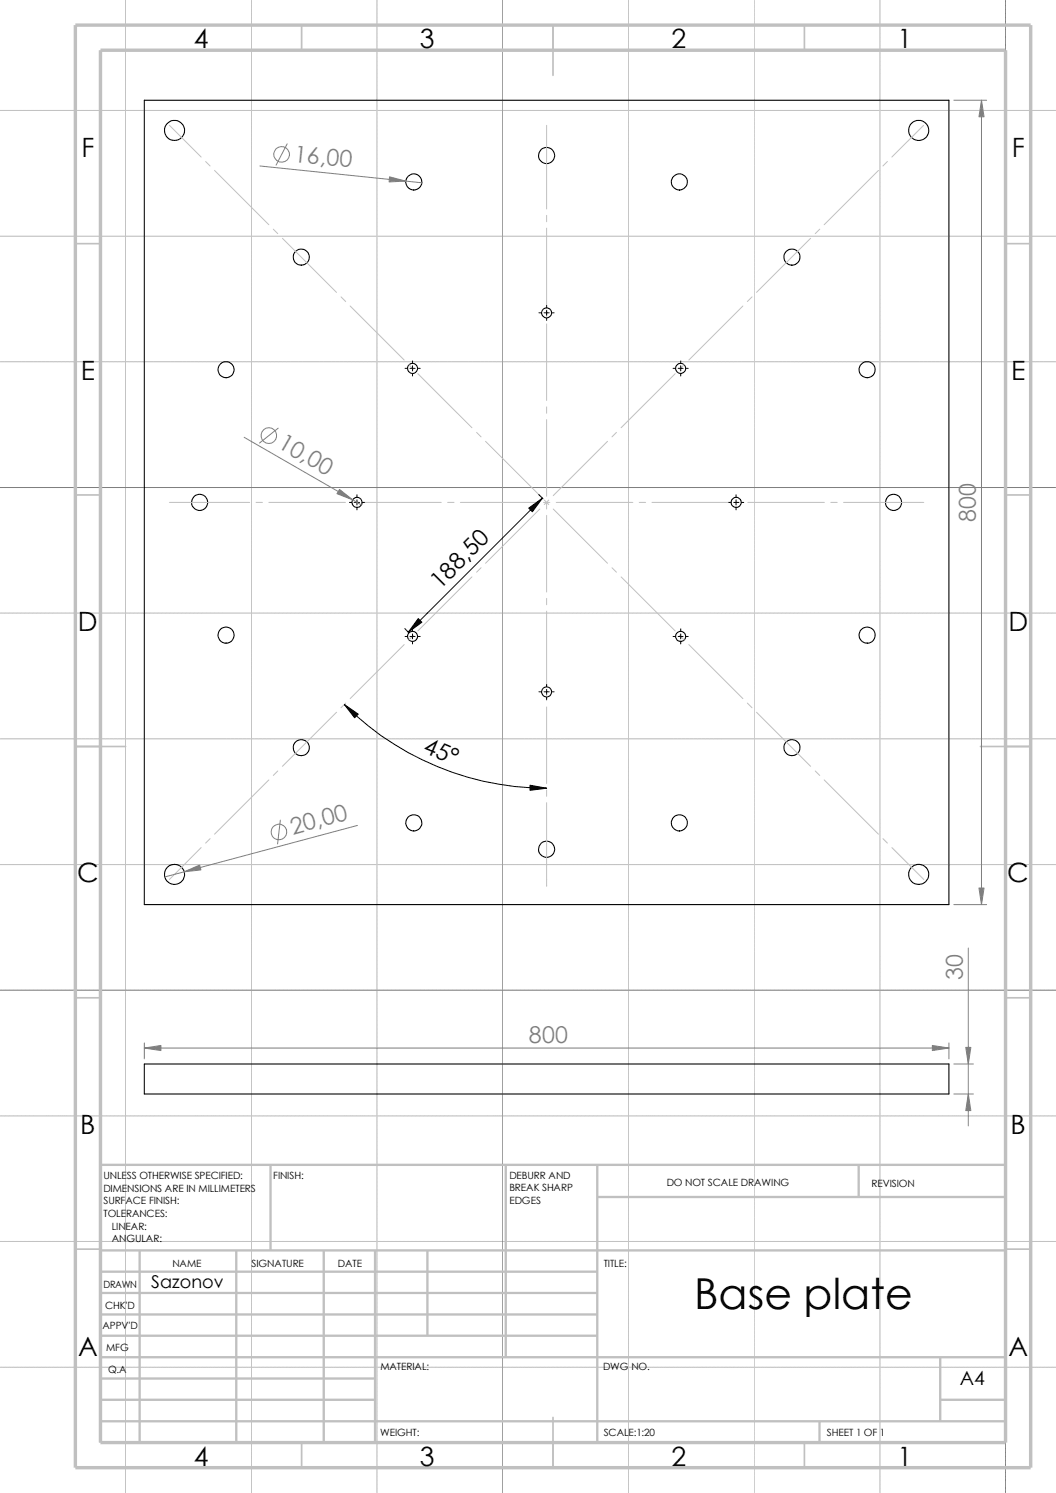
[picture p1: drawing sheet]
<svg xmlns="http://www.w3.org/2000/svg" width="210mm" height="297mm" viewBox="0 0 210 297" stroke-linecap="round" stroke-linejoin="round" font-family="sans-serif">
<g fill="none" stroke="#e6e6db" stroke-width=".2">
<path d="M25 0v297M50 0v297M75 0v297M100 0v297M125 0v297M150 0v297M175 0v297M200 0v297M0 22h210M0 47h210M0 72h210M0 97h210"/>
<path d="M0 122h210M0 147h210M0 172h210M0 197h210M0 222h210M0 247h210M0 272h210"/>
</g>
<g fill="none" stroke="#c0c0c0" stroke-width=".2">
<path d="M25 0v297M50 0v297M75 0v297M125 0v297M150 0v297M175 0v297M0 22h210M33.7 24.9l6.3 6.3M40.9 32.1l.9 .9M42.7 33.9l10.8 10.8M108.7 24.9v16.7M174.7 33.9l-10.8 10.8"/>
<path d="M176.5 32.1l-.9 .9M183.7 24.9l-6.3 6.3M0 47h210M54.4 45.6l.8 .9M56.2 47.4l10.7 10.8M67.8 59.1l.9 .9M108.7 42.8v1.3M108.7 45.4v15.2M149.6 59.1l-1 .9M161.2 47.4l-10.7 10.8M163 45.6l-.9 .9M0 72h210"/>
<path d="M69.6 60.9l10.8 10.7M81.3 72.5l.9 .9M83.1 74.3l10.8 10.8M108.7 61.9v1.3M108.7 64.4v15.3M134.3 74.3l-10.8 10.8M136.1 72.5l-.9 .9M147.7 60.9l-10.7 10.7M33.7 99.9h16M50.9 99.9h1.3M53.5 99.9h15.2M70 99.9h1.2"/>
<path d="M72.5 99.9h15.3M89 99.9h1.3M91.6 99.9h15.2M94.8 86l.9 .9M96.6 87.8l10.8 10.8M108.1 99.9h1.2M108.2 99.5l.9 .9M108.7 80.9v1.3M108.7 83.5v15.2M108.7 100v1.3M109.1 99.5l-.9 .9M110.6 99.9h15.3"/>
<path d="M120.8 87.8l-10.8 10.8M122.6 86l-.9 .9M127.1 99.9h1.3M129.7 99.9h15.2M146.2 99.9h1.2M148.7 99.9h15.3M165.2 99.9h1.3M167.8 99.9h15.9M93.9 114.8l-10.8 10.7M95.7 112.9l-.9 .9M107.4 101.3l-10.8 10.8M108.7 102.5v15.3"/>
<path d="M108.7 119v1.3M110 101.3l10.8 10.8M121.7 112.9l.9 .9M123.5 114.8l10.8 10.7M0 122h210M68.7 139.9l-.9 .9M80.4 128.2l-10.8 10.8M82.2 126.4l-.9 .9M108.7 121.6v15.2M108.7 138.1v1.3M135.2 126.4l.9 .9M137 128.2l10.7 10.8"/>
<path d="M148.6 139.9l1 .9M0 147h210M53.5 155.2l-10.8 10.7M55.2 153.4l-.8 .9M66.9 141.7l-10.7 10.7M108.7 140.6v15.3M108.7 157.1v1.3M108.7 159.7v16.6M150.5 141.7l10.7 10.7M162.1 153.4l.9 .9M163.9 155.2l10.8 10.7M0 172h210"/>
<path d="M40 168.6l-6.3 6.4M41.8 166.8l-.9 .9M175.6 166.8l.9 .9M177.4 168.6l6.3 6.4M0 222h210M0 247h210M0 272h210"/>
</g>
<g fill="none" stroke="#808080" stroke-width=".2">
<path d="M100 0v297M189.7 19.9h6.5M195.2 19.9v160.1M200 0v297M51.7 33l32.2 3.4M57.1 28.6l-2.2 4.3M0 97h210M48.6 87l23.3 13.5M55.3 85.2l-3.7 2.9M55.8 163.2l-.6 4.7M71.1 164.2l-38.3 10.3M189.7 180h6.5"/>
<path d="M0 197h210M192.6 188.6v35.4M28.7 208.5h160M28.7 207.5v3.2M188.7 207.5v3.2M189.7 211.7h3.9M189.7 217.6h3.9"/>
<circle cx="56" cy="30.7" r="1.56"/>
<circle cx="53.5" cy="86.6" r="1.56"/>
<circle cx="55.5" cy="165.5" r="1.56"/>
</g>
<g fill="none" stroke="#c0c0c0" stroke-width=".34">
<path d="M60 5v5M110 5v10M160 5v5M15 48.5h5M200 48.5h5M15 98.5h5M200 98.5h5M15 148.5h10M195 148.5h10M15 198.5h5M200 198.5h5M15 248.5h5"/>
<path d="M200 248.5h5M60 287v5M110 282v10M160 287v5"/>
</g>
<g fill="none" stroke="#c0c0c0" stroke-width=".47">
<path d="M53.8 231.7v17.1M100.6 231.7v38.3M118.8 231.7v55.3M118.8 238.1h81.2M170.8 231.7v6.4M200 231.7h-180v55.3M20 248.8h180M20 257.2h98.8M20 253h98.8M27.8 248.8v38.2M47 248.8v38.2M64.4 248.8v38.2"/>
<path d="M74.6 248.8v38.2M85 248.8v16.9M20 265.7h98.8M20 261.5h98.8M20 278.5h54.6M20 274.2h54.6M20 270h180M187 278.5h13M187 270v12.7M20 282.7h180M163 282.7v4.3"/>
</g>
<path d="M15 5h190v287h-190zM20 10h180v277h-180z" fill="none" stroke="#c0c0c0" stroke-width=".68" stroke-linecap="butt"/>
<g fill="none" stroke="#000" stroke-width=".21">
<path d="M28.7 19.9h160v160.1h-160zM28.7 211.7h160v5.9h-160z"/>
<circle cx="34.7" cy="25.9" r="2"/>
<circle cx="82.3" cy="36.2" r="1.6"/>
<circle cx="108.7" cy="31" r="1.6"/>
<circle cx="135.1" cy="36.2" r="1.61"/>
<circle cx="182.7" cy="26" r="1.99"/>
<circle cx="59.9" cy="51.2" r="1.6"/>
<circle cx="157.5" cy="51.1" r="1.61"/>
<circle cx="45" cy="73.5" r="1.6"/>
<circle cx="82" cy="73.3" r=".99"/>
<circle cx="108.7" cy="62.3" r=".99"/>
<circle cx="135.4" cy="73.3" r="1.01"/>
<circle cx="172.5" cy="73.5" r="1.61"/>
<circle cx="39.7" cy="100" r="1.6"/>
<circle cx="71" cy="99.9" r="1.01"/>
<circle cx="146.4" cy="99.9" r="1"/>
<circle cx="177.7" cy="100" r="1.6"/>
<circle cx="45" cy="126.3" r="1.59"/>
<circle cx="82" cy="126.6" r=".99"/>
<circle cx="108.7" cy="137.6" r=".99"/>
<circle cx="135.4" cy="126.6" r="1"/>
<circle cx="172.4" cy="126.3" r="1.6"/>
<circle cx="59.9" cy="148.7" r="1.6"/>
<circle cx="157.5" cy="148.7" r="1.61"/>
<circle cx="34.7" cy="174" r="2"/>
<circle cx="82.3" cy="163.7" r="1.6"/>
<circle cx="108.7" cy="169" r="1.6"/>
<circle cx="135.1" cy="163.7" r="1.61"/>
<circle cx="182.7" cy="173.9" r="2"/>
</g>
<g fill="none" stroke="#000" stroke-width=".2">
<path d="M80.6 73.3h.4M81.5 73.3h1M82 71.8v.5M82 72.8v1M82 74.3v.5M83.1 73.3h.5M107.2 62.2h.5M108.2 62.2h1M108.7 60.7v.6M108.7 61.7v1M108.7 63.2v.6M109.7 62.2h.5"/>
<path d="M133.9 73.3h.5M134.9 73.3h.9M135.4 71.8v.5M135.4 72.8v1M135.4 74.3v.5M136.4 73.3h.5M69.5 99.9h.5M70.5 99.9h1M71 98.4v.5M71 99.4v1.1M72 99.9h.5M107.1 98.4l.9 .8"/>
<path d="M107.9 99.1l-26.7 26.7M144.9 99.9h.5M145.9 99.9h1M146.4 98.4v.5M146.4 99.4v1.1M147.4 99.9h.5M71 100.9v.5M146.4 100.9v.5M80.5 125.1l.8 .8M80.6 126.6h.4M81.5 126.6h1M82 125.1v.5"/>
<path d="M82 126.1v1M82 127.6v.5M83.1 126.6h.5M107.2 137.6h.5M108.2 137.6h1M108.7 136.1v.6M108.7 137.2v.9M108.7 138.6v.5M109.7 137.6h.5M133.9 126.6h.5M134.9 126.6h.9M135.4 125.1v.5"/>
<path d="M135.4 126.1v1M135.4 127.6v.5M136.4 126.6h.5M68.5 140.2a56.9 56.9 0 0 0 40.2 16.6"/>
</g>
<path d="M105.2 101.1l2.7-2-2 2.7zM83.2 123.1l.7 .7-2.7 2zM68.5 140.2l2.7 1.9-.7 .7zM105.4 156.2l3.3 .6-3.3 .4z" fill="#000" stroke="#000" stroke-width=".2"/>
<g fill="#808080" stroke="#808080" stroke-width=".2">
<path d="M36.6 173.4l3.1-1.3 .3 1z"/>
<path d="M195.2 19.9l.5 3.3h-1z"/>
<path d="M77.5 35.2l3.2 .8-3.3 .2z"/>
<path d="M194.7 176.7h1l-.5 3.3z"/>
<path d="M67.5 97.4l2.6 2-3.1-1.2z"/>
<path d="M28.7 208.5l3.3-.5v1z"/>
<path d="M185.4 208l3.3 .5-3.3 .5z"/>
<path d="M192.1 208.4h1l-.5 3.3z"/>
<path d="M192.6 217.6l.5 3.3h-1z"/>
</g>
<text font-size="8.5" x="138" y="260.4">Base plate</text>
<g font-size="5.3">
<text x="38.5" y="9.6">4</text>
<text x="83.5" y="9.6">3</text>
<text x="133.5" y="9.6">2</text>
<text x="178.5" y="9.6">1</text>
<text x="16.2" y="31.3">F</text>
<text x="201.2" y="31.3">F</text>
<text x="16" y="75.6">E</text>
<text x="201.1" y="75.6">E</text>
<text x="15.5" y="125.6">D</text>
<text x="200.6" y="125.6">D</text>
<text x="15.3" y="175.6">C</text>
<text x="200.3" y="175.6">C</text>
<text x="16" y="225.6">B</text>
<text x="201" y="225.6">B</text>
<text x="15.5" y="269.8">A</text>
<text x="200.5" y="269.8">A</text>
<text x="38.5" y="291.6">4</text>
<text x="83.5" y="291.6">3</text>
<text x="133.5" y="291.6">2</text>
<text x="178.5" y="291.6">1</text>
</g>
<g font-size="4.6" fill="#808080">
<text x="58.4" y="32.2" transform="rotate(6 58.4 32.2)">16,00</text>
<text x="55" y="88.9" transform="rotate(30 55 88.9)">10,00</text>
<text x="194.1" y="103.8" transform="rotate(-90 194.1 103.8)">800</text>
<text x="58.2" y="166" transform="rotate(-15 58.2 166)">20,00</text>
<text x="191.5" y="195.1" transform="rotate(-90 191.5 195.1)">30</text>
<text x="105.2" y="207.6">800</text>
</g>
<g font-size="4.6">
<text x="87.6" y="117.3" transform="rotate(-45 87.6 117.3)">18 ,50</text>
<text x="84" y="149.6" transform="rotate(23 84 149.6)">45°</text>
</g>
<text font-size="3.9" x="190.9" y="275.5">A4</text>
<text font-size="3.5" x="30.1" y="256.2">Sazonov</text>
<g font-size="2">
<text x="20.6" y="234.6">UNLESS OTHERWISE SPECIFIED:</text>
<text x="20.6" y="237.1">DIMENSIONS ARE IN MILLIMETERS</text>
<text x="20.6" y="239.6">SURFACE FINISH:</text>
<text x="54.4" y="234.6">FINISH:</text>
<text x="101.3" y="239.5">EDGES</text>
<text x="101.3" y="234.5">DEBURR AND</text>
<text x="101.3" y="237">BREAK SHARP</text>
<text x="132.6" y="236">DO NOT SCALE DRAWING</text>
<text x="173.3" y="236.2">REVISION</text>
<text x="20.6" y="242.1">TOLERANCES:</text>
<text x="22.2" y="244.6">LINEAR:</text>
<text x="22.2" y="247.1">ANGULAR:</text>
<text x="50" y="252">SIGNATURE</text>
<text x="67.2" y="252">DATE</text>
<text x="120.1" y="252">TITLE:</text>
<text x="20.6" y="256.2">DRAWN</text>
<text x="34.3" y="252.1">NAME</text>
<text x="20.9" y="260.4">CHK'D</text>
<text x="20.4" y="264.5">APPV'D</text>
<text x="21.1" y="268.8">MFG</text>
<text x="21.5" y="273.1">Q.A</text>
<text x="75.6" y="272.5">MATERIAL:</text>
<text x="119.9" y="272.5">DWG NO.</text>
<text x="75.6" y="285.6">WEIGHT:</text>
<text x="120.1" y="285.6">SCALE:1:20</text>
<text x="164.5" y="285.6">SHEET 1 OF 1</text>
</g>
</svg>
